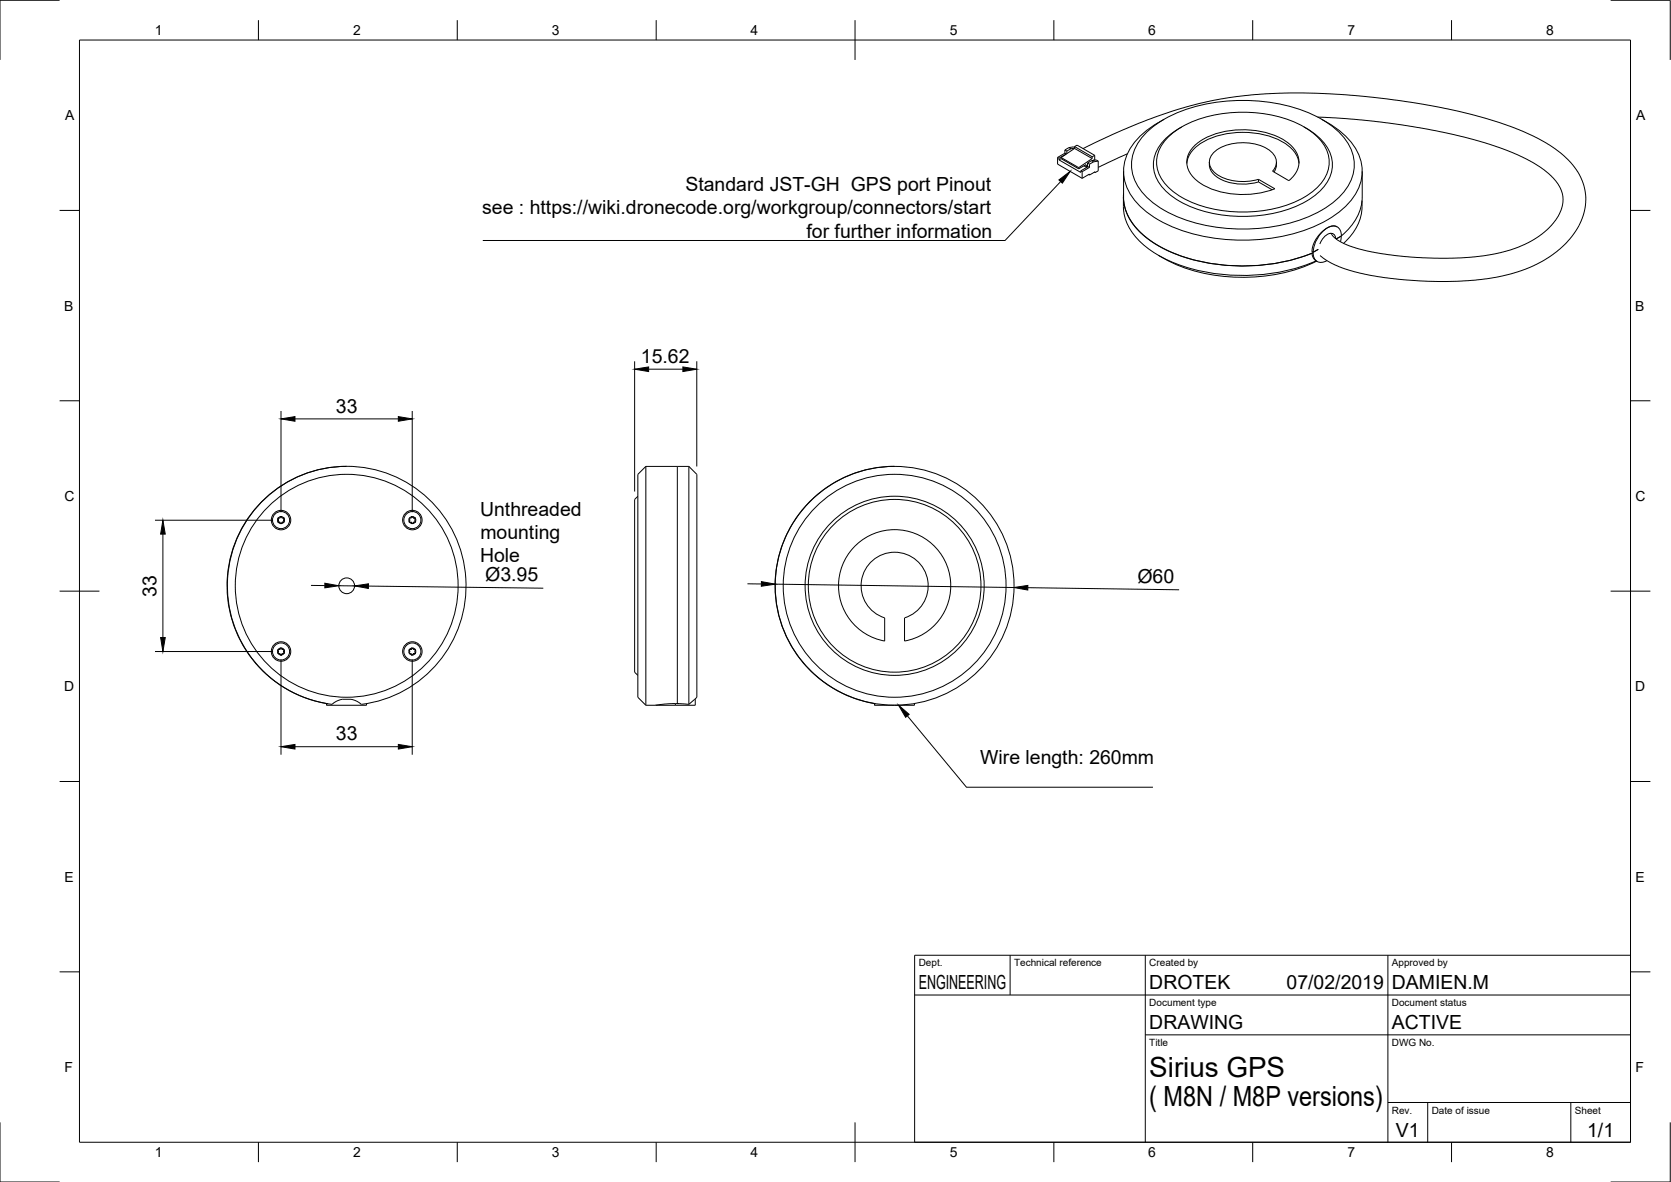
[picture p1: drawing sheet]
<svg xmlns="http://www.w3.org/2000/svg" width="420mm" height="297mm" viewBox="0 0 420 297" stroke-linecap="round" stroke-linejoin="round" font-family="sans-serif">
<!-- layer: Visible -->
<g fill="none" stroke="#000" stroke-width=".25">
<path d="M265.9 39.6l.4 .2M265.9 39.6v1.6l6.2 3.6M266.3 39.8v.4M266.8 39.6l4.4 2.5M266.8 39.9l4.4 2.5M266.8 39.9l-.5 .3M266.8 39.6v.3M267.8 38.5l.3 .2-1.8 1.1M267.8 37.7l.4 .3M267.8 37.7v.8M267.8 38.5l-1.9 1.1M268.2 38v.6"/>
<path d="M268.8 37.1l.5 .3M268.8 37.1l-1 .6M269.3 37.4l-1.1 .6M270.2 36.8l.6-.3 4.5 2.5M270.2 36.8l4.4 2.6M270.2 37.3l4.4 2.5M270.2 36.8v.5M270.2 37.3l-3.4 2.3M270.2 37l-.2-.1-1.2 .2M270.2 37.2l-.9 .2M272.3 37.3l11.7-5.4 10.2-3.8 9.3-2.5 7.6-1.4 4.6-.4 6.1-.4h5.6l7.5 .2 13.8 1.3 10.9 1.6a95.4 95.4 0 0 1 27.2 8.3l2.7 1.6 2.5 1.7a14.8 14.8 0 0 1 6.7 13.4 19.4 19.4 0 0 1-9.9 13.5l-3.2 1.8-4 1.5-4.7 1.2-5.4 .8a90.8 90.8 0 0 1-33.1-2.7l-3.5-1.4-3-2M274.6 39.8l-3.4 2.3"/>
<path d="M274.6 39.4v.4M275.3 39v1.1l-.4 .2M275.3 39l-.7 .4M283.5 38.6l-7.4 3.5M288.1 33.4a31.7 31.7 0 0 1 18-7.7 43.4 43.4 0 0 1 26.2 4.3 14.8 14.8 0 0 1 8.1 10 11.6 11.6 0 0 1-4.8 10.6 35.6 35.6 0 0 1-20.9 6.9 39.9 39.9 0 0 1-23.7-5.8 13 13 0 0 1-6.5-10.3 11.4 11.4 0 0 1 3.6-8zM292.7 30a18.7 18.7 0 0 0-9.6 9.5 11.3 11.3 0 0 0 3.5 12.3 34.6 34.6 0 0 0 20.5 8.3 46 46 0 0 0 26.6-4.8 16.3 16.3 0 0 0 8.6-10.2 11.7 11.7 0 0 0-3.9-10.8 25.9 25.9 0 0 0-6.1-4.3M293.3 34.9a24.8 24.8 0 0 1 15.5-6.5 31.6 31.6 0 0 1 20.6 4.4 9.4 9.4 0 0 1 4.7 9.1 11.3 11.3 0 0 1-6.2 7.7 33.9 33.9 0 0 1-30.7 0 11.9 11.9 0 0 1-6.3-7.7 8.3 8.3 0 0 1 2.4-7zM297.2 31.9a12.9 12.9 0 0 0-7 7.7 9.1 9.1 0 0 0 3.7 9.1 29.3 29.3 0 0 0 18.6 5.7 30.1 30.1 0 0 0 18.7-5.7 8.9 8.9 0 0 0 3.3-10.2 13.5 13.5 0 0 0-6.6-6.6M331.3 29.4l11.1 .7 11.5 1.5 11.8 2.3 8.9 2.4 4.5 1.6 3.7 1.6 2.5 1.3 2.9 1.9 2.2 1.9 1.3 1.6 .9 1.6 .4 1.6-.2 2.4-1 2.5-1.8 2.4-2.3 2.2-2.8 1.8-3.4 1.5-4.1 1.3-3.8 .7-6.1 .6-5.5 .1-7.4-.3-5.6-.6-5.5-1-4-1.1-3.2-1.6-1.7-1.7M266.3 40.2l5.5 3.1v-.4M271.2 42.1v.3M271.8 42.9l.3 .2"/>
<path d="M272.1 43.1v1.7M272.5 41.7l.7 .4M273.1 41.8v-.4l-1.9 1M273.1 41.8l.3 .2M273.5 41l.4 .3M273.5 41.5l-.4 .3M273.5 41v1M273.7 43.9l.2 .1M273.9 42.1l-.3-.2-1.8 1M273.9 41.3v.8M273.9 44v-.3l-1.8 1.1M273.9 42.1l-1.8 1"/>
<path d="M274.5 40.4l.5 .3M274.5 40.4l1.1-.2 .5 .3M274.5 40.4l-1 .6M274.9 40.3h.1M275 40.7l-1.1 .6M275.2 43.3l.2 .1M275.3 40.1v.1M275.4 43.4v-.2l-1.5 .8M276.1 40.5l-1.1 .2M276.1 40.5v2.4l-.7 .5M282.5 48.6a13.1 13.1 0 0 0 6 11.4 39.4 39.4 0 0 0 22 6.8 47.4 47.4 0 0 0 19.4-3.2 47.9 47.9 0 0 1-37.9-1.5 17.1 17.1 0 0 1-9.2-10.2l-.3-2.4M282.5 43v8.9a14 14 0 0 0 7 11.1 43 43 0 0 0 26.1 6.1 44.6 44.6 0 0 0 15.3-3.5"/>
<path d="M298.4 41.1a8 8 0 0 1 5.5-6.1 21.9 21.9 0 0 1 19.4 1.2 6.8 6.8 0 0 1 3.3 4.9M304.1 40.8a4.4 4.4 0 0 0 3.2 4.4 13.7 13.7 0 0 0 9.1 .5M316.4 45.7l3.5 2M316.4 45.1v.6M316.4 45.1l4.1 2.3M316.4 45.1a12.1 12.1 0 0 1-11.3-2.1 3.3 3.3 0 0 1 .6-5.2 12.6 12.6 0 0 1 13.5 0 3.3 3.3 0 0 1 .8 5.2l4.1 2.4a5.6 5.6 0 0 0-.3-9.5 21.2 21.2 0 0 0-22.4-.2 5.6 5.6 0 0 0-2.1 7.8 13.8 13.8 0 0 0 9.9 5.2 22.9 22.9 0 0 0 11.4-1.3M321 40.8l-.1 1.3-.6 1.1M333.7 57.3l-1.7 1.4-1.2 1.6-.9 2.2v.7l.3 .2M333.7 57.3a7.8 7.8 0 0 0-3.5 6.1M333.7 57.3a2.16 2.16 0 0 1 2.5-.3 2.16 2.16 0 0 1 1.1 2.3M334.6 58.6v.1M335.9 60a1.27 1.27 0 0 0-.8-1.3 1.27 1.27 0 0 0-1.4 .2l-1.2 1.3-.6 1.1"/>
<path d="M336.2 57l-1-.2-1.5 .5M337.2 59.3h.1M337.2 59.3l-.1 1.5M337.3 59.3l-1.3 .8M342.5 50.4a12.6 12.6 0 0 1-4.7 10.8M342.5 43v6.5a12.9 12.9 0 0 1-5.2 9.8M291.3 64.2l1.4 .8M292.7 65a43.6 43.6 0 0 0 29.2 3.8 36.7 36.7 0 0 0 9.2-3.2M329.8 63.3l.3 .1M329.9 63.7l.3 1 .7 .9M329.9 63.7h.1M330.2 63.4a2.15 2.15 0 0 0 1 2.3 2.15 2.15 0 0 0 2.5-.2"/>
<path d="M330.2 63.4l1.3-.7-1.4 .7M330.9 65.6h.1M330.9 65.6l.3 .1M87.1 117.2a30 30 0 0 0-29.9 27.5 30 30 0 0 0 24.9 32.1M162.4 117.2l-2 2v56l2 2M162.4 117.2v60M162.4 117.2h10.8M170.3 117.2v59.6M173.2 117.2l2 2v56l-.5 .5M173.2 117.2v59.8M224.9 117.2a30 30 0 0 0-29.9 27.5 30 30 0 0 0 24.9 32.1v.4M69.9 131.2l.5 .1 .3 .3 .3-.3 .4-.1"/>
<path d="M69.9 130.3l.5-.2 .2-.3 .8 .5M69.9 130.3l.1 .3-.1 .6M69.9 130.3v.8M71.4 130.3l-.1 .3 .1 .6M71.4 131.1a.88 .88 0 0 1-1.5 0M71.4 130.3v.8M71.4 130.3a.88 .88 0 0 0-1.5 0M102.9 130.3l.8-.5 .2 .4 .6 .1-.2 .3 .1 .6-.4 .1-.2 .3-.9-.4M102.9 130.3l.1 .3-.1 .6M102.9 130.3a.88 .88 0 0 1 1.3-.3 .88 .88 0 0 1 0 1.4 .88 .88 0 0 1-1.3-.3M102.9 130.3v.8M160.4 124.7l-.8 .8v43.4l.8 .8"/>
<path d="M214.9 137.3a14.1 14.1 0 0 1 22.5 3.3 14.1 14.1 0 0 1-10 20.5v-5.8a8.4 8.4 0 0 0 4.3-13 8.4 8.4 0 0 0-13.7 0 8.4 8.4 0 0 0 4.4 13v5.8a14.1 14.1 0 0 1-7.5-23.8zM69.9 163.3l.1 .3-.1 .6M69.9 164.2l.5 .1 .3 .3M69.9 164.2l.8 .4M69.9 163.3v.9M70.7 162.8l.3 .4 .4 .1M70.7 162.8l-.3 .4-.5 .1M70.7 162.8l-.8 .5M70.7 162.8l.7 .5M71.4 164.2l-.5 .1-.2 .3M71.4 163.3l-.1 .3 .1 .6M71.4 164.2l-.7 .4"/>
<path d="M71.4 163.3v.9M82.1 176.8h.1M82.1 176.8l.1 .4M82.2 176.8v.4M83.5 177l1.1-.8 1.5-.5 2.7 .1 1 .5 .9 .6a30 30 0 0 0 25.9-35.7 30 30 0 0 0-37.7-22.8 30 30 0 0 0-21.6 31.2 30 30 0 0 0 26.2 27.4M92.2 176.8v.4h-10M102.9 163.3l.1 .4-.1 .5M102.9 164.2l.5 .1 .3 .3M102.9 164.2l.8 .4M102.9 163.3v.9M103.7 162.8l.8 .6-.2 .2 .1 .6-.5 .1-.2 .3M103.7 162.8l-.3 .4-.5 .1"/>
<path d="M103.7 162.8l-.8 .5M103.7 162.8a.88 .88 0 0 1 .9 .9 .88 .88 0 0 1-.9 .9M162.4 177.2h2.4M164.8 177.2h5M169.8 176.8l-5 .4M169.8 176.8h.5M169.8 176.8v.4M170.3 176.8l2.9 .2M170.3 176.8h.1M174.7 175.7h.1v1.5h-5M174.7 175.7l-1.5 1.3M219.9 176.8v.4"/>
<path d="M229.9 176.8v.4h-10"/>
<circle cx="70.7" cy="130.7" r="2.44"/>
<circle cx="70.7" cy="130.7" r="2.15"/>
<circle cx="103.7" cy="130.7" r="2.44"/>
<circle cx="103.7" cy="130.7" r="2.15"/>
<circle cx="87.2" cy="147.2" r="1.98"/>
<circle cx="87.2" cy="147.2" r="28"/>
<circle cx="224.9" cy="147.2" r="30"/>
<circle cx="224.9" cy="147.2" r="28"/>
<circle cx="224.9" cy="147.2" r="21.7"/>
<circle cx="224.9" cy="147.2" r="22.5"/>
<circle cx="70.7" cy="163.7" r="2.44"/>
<circle cx="70.7" cy="163.7" r="2.15"/>
<circle cx="103.7" cy="163.7" r="2.44"/>
<circle cx="103.7" cy="163.7" r="2.15"/>
</g>
<!-- layer: Border -->
<g fill="none" stroke="#000" stroke-width=".25">
<path d="M15 .1h-15v15M20 10.1h390v276.9h-390zM65 5.1v5M115 5.1v5M165 5.1v5M215 5.1v10M265 5.1v5M315 5.1v5M365 5.1v5M405 .1h15v15M15 52.9h5M410 52.9h5"/>
<path d="M15 100.7h5M410 100.7h5M15 148.6h10M405 148.6h10M15 196.4h5M410 196.4h5M15 244.2h5M410 244.2h5M0 282.1v14.9h15M65 287v5M115 287v5M165 287v5"/>
<path d="M215 282.1v9.9M265 287v5M315 287v5M365 287v5M420 282.1v14.9h-15"/>
</g>
<!-- layer: TitleBlock -->
<path d="M230 240.1h180v46.9h-180zM230 250h180M254 240.1v9.9M288 240.1v46.9M349 240.1v46.9M288 260.1h122M349 277.1h61M359 277.1v9.9M395 277.1v9.9" fill="none" stroke="#000" stroke-width=".25"/>
<!-- layer: Annotations -->
<path d="M266.3 45.2l2.8-2.1-2 2.9zM225.9 177.2l2.7 2.3-.9 .8z" fill="#000" stroke="#000" stroke-width=".25"/>
<path d="M266.7 45.6l-14 14.8h-131.3M228.2 179.9l14.8 17.9h46.9" fill="none" stroke="#000" stroke-width=".25"/>
<!-- layer: Dimensions -->
<g fill="none" stroke="#000" stroke-width=".25">
<path d="M159.6 90.8v32.7M163.1 92.8h8.6M175.2 90.8v26.4M70.7 103.3v25.4M74.2 105.3h26M103.7 103.3v25.4M39 130.7h29.7M41 134.2v26M78.2 147.1l3.5 .1M85.2 147.2h3.9M92.6 147.3l44 .5M187.9 146.7l3.5 .1"/>
<path d="M194.9 146.8l60 .8M258.4 147.7l38.1 .5M39 163.7h29.7M70.7 165.7v24M103.7 165.7v24M74.2 187.6h26"/>
</g>
<path d="M159.6 92.8l3.5-.6v1.2zM171.7 92.2l3.5 .6-3.5 .6zM70.7 105.3l3.5-.6v1.2zM100.2 104.7l3.5 .6-3.5 .6zM41 130.7l.6 3.5h-1.2zM81.7 146.6l3.5 .6-3.5 .5zM89.1 147.2l3.5-.5v1.2zM191.5 146.2l3.4 .6-3.5 .5zM254.9 147.6l3.5-.5v1.2zM40.4 160.2h1.2l-.6 3.5zM70.7 187.6l3.5-.5v1.1zM100.2 187.1l3.5 .5-3.5 .6z" fill="#000" stroke="#000" stroke-width=".25"/>
<g font-size="7">
<text x="289" y="270.6">Sirius GPS</text>
<text x="289" y="278.1">( M8N / M8P versions)</text>
</g>
<g font-size="4.9">
<text x="172.3" y="47.9">Standard JST-GH GPS port Pinout</text>
<text x="121.2" y="53.9">see : https://wiki.dronecode.org/workgroup/connectors/start</text>
<text x="202.8" y="59.7">for further information</text>
<text x="161.1" y="91.2">15.62</text>
<text x="84.5" y="103.7">33</text>
<text x="120.7" y="129.6">Unthreaded</text>
<text x="120.8" y="135.4">mounting</text>
<text x="120.7" y="141.3">Hole</text>
<text x="39.4" y="149.9" transform="rotate(-90 39.4 149.9)">33</text>
<text x="122" y="146" transform="rotate(1 122 146)">Ø3.95</text>
<text x="286" y="146.4" transform="rotate(1 286 146.4)">Ø60</text>
<text x="84.5" y="186.1">33</text>
<text x="246.5" y="192">Wire length: 260mm</text>
<text x="231" y="248.5">ENGINEERING</text>
<text x="289" y="248.5">DROTEK</text>
<text x="323.5" y="248.5">07/02/2019</text>
<text x="350" y="248.5">DAMIEN.M</text>
<text x="289" y="258.6">DRAWING</text>
<text x="350" y="258.6">ACTIVE</text>
<text x="351" y="285.7">V1</text>
<text x="399.1" y="285.7">1/1</text>
</g>
<g font-size="3.5">
<text x="39" y="8.8">1</text>
<text x="88.8" y="8.8">2</text>
<text x="138.8" y="8.8">3</text>
<text x="188.7" y="8.8">4</text>
<text x="238.8" y="8.8">5</text>
<text x="288.7" y="8.8">6</text>
<text x="338.8" y="8.8">7</text>
<text x="388.8" y="8.8">8</text>
<text x="16.4" y="30.2">A</text>
<text x="411.4" y="30.2">A</text>
<text x="16.2" y="78">B</text>
<text x="411.2" y="78">B</text>
<text x="16.2" y="125.9">C</text>
<text x="411.2" y="125.9">C</text>
<text x="16.2" y="173.7">D</text>
<text x="411.2" y="173.7">D</text>
<text x="16.2" y="221.6">E</text>
<text x="411.2" y="221.6">E</text>
<text x="16.2" y="269.4">F</text>
<text x="411.2" y="269.4">F</text>
<text x="39" y="290.8">1</text>
<text x="88.8" y="290.8">2</text>
<text x="138.8" y="290.8">3</text>
<text x="188.7" y="290.8">4</text>
<text x="238.8" y="290.8">5</text>
<text x="288.7" y="290.8">6</text>
<text x="338.8" y="290.8">7</text>
<text x="388.8" y="290.8">8</text>
</g>
<g font-size="2.5">
<text x="231" y="242.9">Dept.</text>
<text x="255" y="242.9">Technical reference</text>
<text x="289" y="242.9">Created by</text>
<text x="350" y="242.9">Approved by</text>
<text x="289" y="252.8">Document type</text>
<text x="350" y="252.8">Document status</text>
<text x="289" y="262.9">Title</text>
<text x="350" y="262.9">DWG No.</text>
<text x="350" y="279.9">Rev.</text>
<text x="360" y="279.9">Date of issue</text>
<text x="396" y="279.9">Sheet</text>
</g>
</svg>
